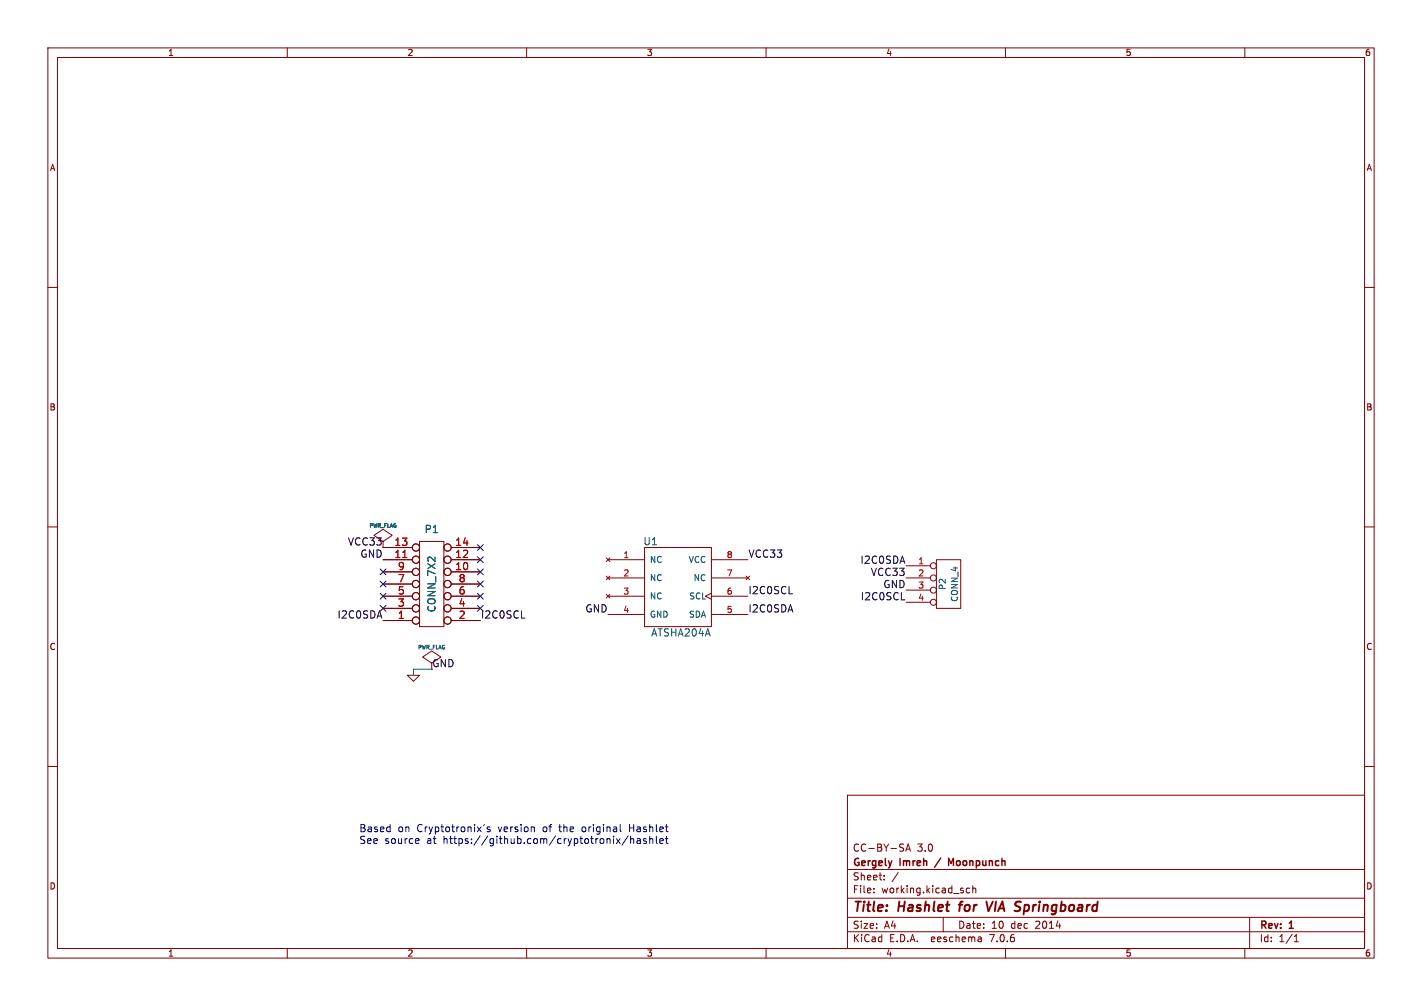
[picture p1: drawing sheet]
<svg xmlns="http://www.w3.org/2000/svg" width="297mm" height="210mm" viewBox="0 0 297 210" stroke-linecap="round" stroke-linejoin="round" font-family="sans-serif">
<g fill="none" stroke="#840000" stroke-width=".21">
<path d="M10 10h277v190h-277zM12 12h273v186h-273zM60 10v2M110 10v2M160 10v2M210 10v2M260 10v2M10 60h2M285 60h2M10 110h2M80 113l1.9-1.2-1.9-1.3-1.9 1.3 1.9 1.2v1.3h6.1M80 116.8h6.1"/>
<path d="M80 119.4h6.1M87.6 113h5.1v17.8h-5.1zM94.2 116.8h6.1M94.2 119.4h6.1M94.2 114.3h6.1M126.6 116.5l.8 .7M127 116.8h7.6M127.4 116.5l-.8 .7M134.6 114.3h14v16.5h-14zM148.6 116.8h7.6M189.2 118.1h5.1M195.6 116.8h5.1v10.2h-5.1z"/>
<path d="M285 110h2M80 124.5h6.1M80 129.5h6.1M80 127h6.1M80 121.9h6.1M90.2 138.4l1.9-1.2-1.9-1.3-1.9 1.3 1.9 1.2v1.3M94.2 124.5h6.1M94.2 129.5h6.1M94.2 127h6.1M94.2 121.9h6.1M126.6 120.3l.8 .7M126.6 124.1l.8 .7"/>
<path d="M127 120.7h7.6M127 124.5h7.6M127 128.3h7.6M127.4 120.3l-.8 .7M127.4 124.1l-.8 .7M148.6 123.8l-1.3 .7 1.3 .6M148.6 120.7h7.6M148.6 124.5h7.6M148.6 128.3h7.6M155.8 120.3l.8 .7M156.6 120.3l-.8 .7M189.2 120.7h5.1"/>
<path d="M189.2 123.2h5.1M189.2 125.7h5.1M10 160h2M85.1 141h2.5l-1.2 1.2zM285 160h2M177 166h108v32h-108zM188.5 176.2l.2 .1M188.7 177.1v.5M189.2 177.7l.5-1.5 .5 1.5M189.3 177.3h.7M60 198v2M110 198v2"/>
<path d="M160 198v2M177 194.5h108M177 191.5h108M177 187.5h108M177 181.5h108M182.5 186.3v.1M182.5 185.5v.1M184.7 183.6v.1M184.7 182.8v.1M187.6 182.1l-1.3 2M197 191.5v3M202.5 185.5l-.4-.1-.3 .3 .2 .6h.5"/>
<path d="M203.2 185.5l.2-.1 .3 .1 .1 .9M203.2 184.9v1.5M204.9 195.7l.1 .9M205 196.5l-.2 .1M205 196h-.2M210 198v2M260 198v2M261 191.5v6.5M270.3 196.6h.9M270.3 195.5l.4-.4v1.5"/>
<circle cx="86.9" cy="116.8" r=".76"/>
<circle cx="86.9" cy="119.4" r=".76"/>
<circle cx="86.9" cy="114.3" r=".76"/>
<circle cx="93.5" cy="119.4" r=".76"/>
<circle cx="93.5" cy="116.8" r=".76"/>
<circle cx="93.5" cy="114.3" r=".76"/>
<circle cx="194.9" cy="118.1" r=".63"/>
<circle cx="86.9" cy="127" r=".76"/>
<circle cx="86.9" cy="121.9" r=".76"/>
<circle cx="86.9" cy="124.5" r=".76"/>
<circle cx="86.9" cy="129.5" r=".76"/>
<circle cx="93.5" cy="121.9" r=".76"/>
<circle cx="93.5" cy="129.5" r=".76"/>
<circle cx="93.5" cy="127" r=".76"/>
<circle cx="93.5" cy="124.5" r=".76"/>
<circle cx="194.9" cy="125.7" r=".63"/>
<circle cx="194.9" cy="120.6" r=".63"/>
<circle cx="194.9" cy="123.2" r=".63"/>
</g>
<path d="M200.2 188.9h.8M200.6 188.5l-.3 1.7M206 188.2l.4 2 1-2" fill="none" stroke="#840000" stroke-width=".4"/>
<path d="M196.5 179.1l-1.3 1.9M199.1 179.2l-.5 1.1-.5-1.1v1.5" fill="none" stroke="#840000" stroke-width=".3"/>
<path d="M84.1 116.4h.9" fill="none" stroke="#a90000" stroke-width=".21"/>
<path d="M108.9 129h.7M164.8 124h.7" fill="none" stroke="#0f0f0f" stroke-width=".21"/>
<g fill="none" stroke="#0000c2" stroke-width=".21">
<path d="M87.3 175.1l.2 .3-.7 .2M87.4 176l-.1 .1M101.2 172.1l-.2 .3M102.3 172.7l-.3-.1-.3 .2 .1 .3 .5 .1v.4h-.6M128.7 175.1l.8 1M129.5 172.1v1.3l.2 .2M129.5 175.1l-.8 1M131.2 174.5l-1.3 1.9M131.5 172.1v1.5M131.5 172.8h.9M131.7 174.6v1.5M131.7 175.2l.2-.1h.4l.1 1"/>
<path d="M133.1 175.1h.6v1M133.7 175.4l-.5 .1-.2 .2 .2 .4 .5-.1M135 175.1h-.4l-.2 .2 .1 .2 .5 .2v.3h-.6M135.7 175.2l.2-.1h.4l.1 1M135.7 174.6v1.5M137.1 174.6v1.3l.2 .2M137.8 175.6l.7-.2v-.3h-.5l-.2 .2 .1 .7h.6M139 175.1h.5M139.2 174.6v1.3l.3 .2"/>
</g>
<path d="M90.2 139.7h-3.8v1.3" fill="none" stroke="#009600" stroke-width=".21"/>
<g fill="none" stroke="#000084" stroke-width=".21">
<path d="M79.4 118.8l1.2 1.2M80.6 118.8l-1.2 1.2M99.7 116.2l1.2 1.2M99.7 118.8l1.2 1.2M99.7 113.7l1.2 1.2M100.9 116.2l-1.2 1.2M100.9 118.8l-1.2 1.2M100.9 113.7l-1.2 1.2M79.4 121.3l1.2 1.2M79.4 123.9l1.2 1.2M79.4 126.4l1.2 1.2M80.6 121.3l-1.2 1.2"/>
<path d="M80.6 123.9l-1.2 1.2M80.6 126.4l-1.2 1.2M99.7 126.4l1.2 1.2M99.7 123.9l1.2 1.2M99.7 121.3l1.2 1.2M100.9 126.4l-1.2 1.2M100.9 123.9l-1.2 1.2M100.9 121.3l-1.2 1.2"/>
</g>
<g font-size="2.8" fill="#840000">
<text x="178" y="190.9">Title:</text>
<text x="187.7" y="190.9">Hashlet</text>
<text x="201.2" y="190.9">for</text>
<text x="207.7" y="190.9">VIA</text>
<text x="214.4" y="190.9">Springboard</text>
</g>
<g font-size="2.1" fill="#0f0f0f">
<text x="72.6" y="114">VCC33</text>
<text x="156.2" y="116.5">VCC33</text>
<text x="179.6" y="117.8">I2C0SDA</text>
<text x="156.2" y="124.1">I2C0SCL</text>
<text x="179.7" y="125.4">I2C0SCL</text>
<text x="181.8" y="120.3">VCC33</text>
<text x="184.4" y="122.9">GND</text>
<text x="70.4" y="129.2">I2C0SDA</text>
<text x="100.3" y="129.2">I2C0SCL</text>
<text x="122.2" y="128">GND</text>
<text x="156.2" y="128">I2C0SDA</text>
<text x="90.2" y="139.4">GND</text>
</g>
<g font-size="2.1" fill="#006464">
<text x="88.6" y="111.5">P1</text>
<text x="134.3" y="114">U1</text>
<text x="91.2" y="127.9" transform="rotate(-90 91.2 127.9)">CONN_7X2</text>
<text x="135.9" y="133.1">ATSHA204A</text>
</g>
<g font-size="2.1" fill="#840000">
<text x="75.2" y="116.5">GND</text>
<text x="178" y="178">CC-BY-SA</text>
<text x="191.5" y="178">3.0</text>
<text x="178" y="184">Sheet:</text>
<text x="178" y="181.2">Gergely</text>
<text x="188" y="181.2">Imreh</text>
<text x="199.4" y="181.2">Moonpunch</text>
<text x="178" y="186.7">File:</text>
<text x="184.1" y="186.7">working.kicad_sch</text>
<text x="178" y="196.9">KiCad</text>
<text x="178" y="194.1">Size:</text>
<text x="184.7" y="194.1">A4</text>
<text x="185.7" y="196.9">E.D.A.</text>
<text x="194.6" y="196.9">eeschema</text>
<text x="200" y="194.1">Date:</text>
<text x="207" y="196.9">7.0.6</text>
<text x="207" y="194.1">10</text>
<text x="211.2" y="194.1">dec</text>
<text x="216.4" y="194.1">2014</text>
<text x="263" y="194.3">Rev:</text>
<text x="263" y="196.9">Id:</text>
<text x="267.1" y="196.9">1/1</text>
<text x="269.4" y="194.3">1</text>
</g>
<g font-size="2.1" fill="#a90000">
<text x="82.3" y="116.6">11</text>
<text x="82.3" y="114">13</text>
<text x="83" y="119.1">9</text>
<text x="95" y="119.1">10</text>
<text x="95" y="116.6">12</text>
<text x="95" y="114">14</text>
<text x="83" y="124.2">5</text>
<text x="83" y="121.7">7</text>
<text x="95.7" y="124.2">6</text>
<text x="95.7" y="121.7">8</text>
<text x="83" y="129.3">1</text>
<text x="83" y="126.7">3</text>
<text x="95.7" y="129.3">2</text>
<text x="95.7" y="126.7">4</text>
</g>
<g font-size="2.1" fill="#0000c2">
<text x="74.9" y="173.8">Based</text>
<text x="83.1" y="173.8">on</text>
<text x="87.1" y="173.8">Cryptotronix's</text>
<text x="104.2" y="173.8">version</text>
<text x="113.6" y="173.8">of</text>
<text x="117.2" y="173.8">the</text>
<text x="122.1" y="173.8">original</text>
<text x="132.1" y="173.8">Hashlet</text>
<text x="74.9" y="176.3">See</text>
<text x="80.3" y="176.3">source</text>
<text x="89.2" y="176.3">at</text>
<text x="92.7" y="176.3">https://github.com/cryptotronix/hashlet</text>
</g>
<g font-size="1.8" fill="#840000">
<text x="35" y="11.9">1</text>
<text x="85" y="11.9">2</text>
<text x="135" y="11.9">3</text>
<text x="185" y="11.9">4</text>
<text x="235" y="11.9">5</text>
<text x="285" y="11.9">6</text>
<text x="10.3" y="35.9">A</text>
<text x="285.3" y="35.9">A</text>
<text x="10.3" y="85.9">B</text>
<text x="285.3" y="85.9">B</text>
<text x="10.3" y="135.9">C</text>
<text x="285.3" y="135.9">C</text>
<text x="10.3" y="185.9">D</text>
<text x="285.3" y="185.9">D</text>
<text x="35" y="199.9">1</text>
<text x="85" y="199.9">2</text>
<text x="135" y="199.9">3</text>
<text x="185" y="199.9">4</text>
<text x="235" y="199.9">5</text>
<text x="285" y="199.9">6</text>
</g>
<g font-size="1.8" fill="#a90000">
<text x="130.1" y="116.6">1</text>
<text x="151.7" y="116.6">8</text>
<text x="191.7" y="117.9">1</text>
<text x="130.1" y="120.4">2</text>
<text x="130.1" y="124.2">3</text>
<text x="151.7" y="124.2">6</text>
<text x="151.7" y="120.4">7</text>
<text x="191.7" y="120.4">2</text>
<text x="191.7" y="122.9">3</text>
<text x="191.7" y="125.5">4</text>
<text x="130.1" y="128">4</text>
<text x="151.7" y="128">5</text>
</g>
<g font-size="1.8" fill="#006464">
<text x="135.6" y="117.7">NC</text>
<text x="143.7" y="117.7">VCC</text>
<text x="135.6" y="121.5">NC</text>
<text x="135.6" y="125.3">NC</text>
<text x="143.9" y="125.3">SCL</text>
<text x="144.8" y="121.5">NC</text>
<text x="197.7" y="123.3" transform="rotate(-90 197.7 123.3)">P2</text>
<text x="200.3" y="125.7" transform="rotate(-90 200.3 125.7)">CONN_4</text>
<text x="135.6" y="129.1">GND</text>
<text x="143.8" y="129.1">SDA</text>
</g>
<g font-size="1.1" fill="#006464">
<text x="77" y="110.3">PWR_FLAG</text>
<text x="87.2" y="135.7">PWR_FLAG</text>
</g>
</svg>
